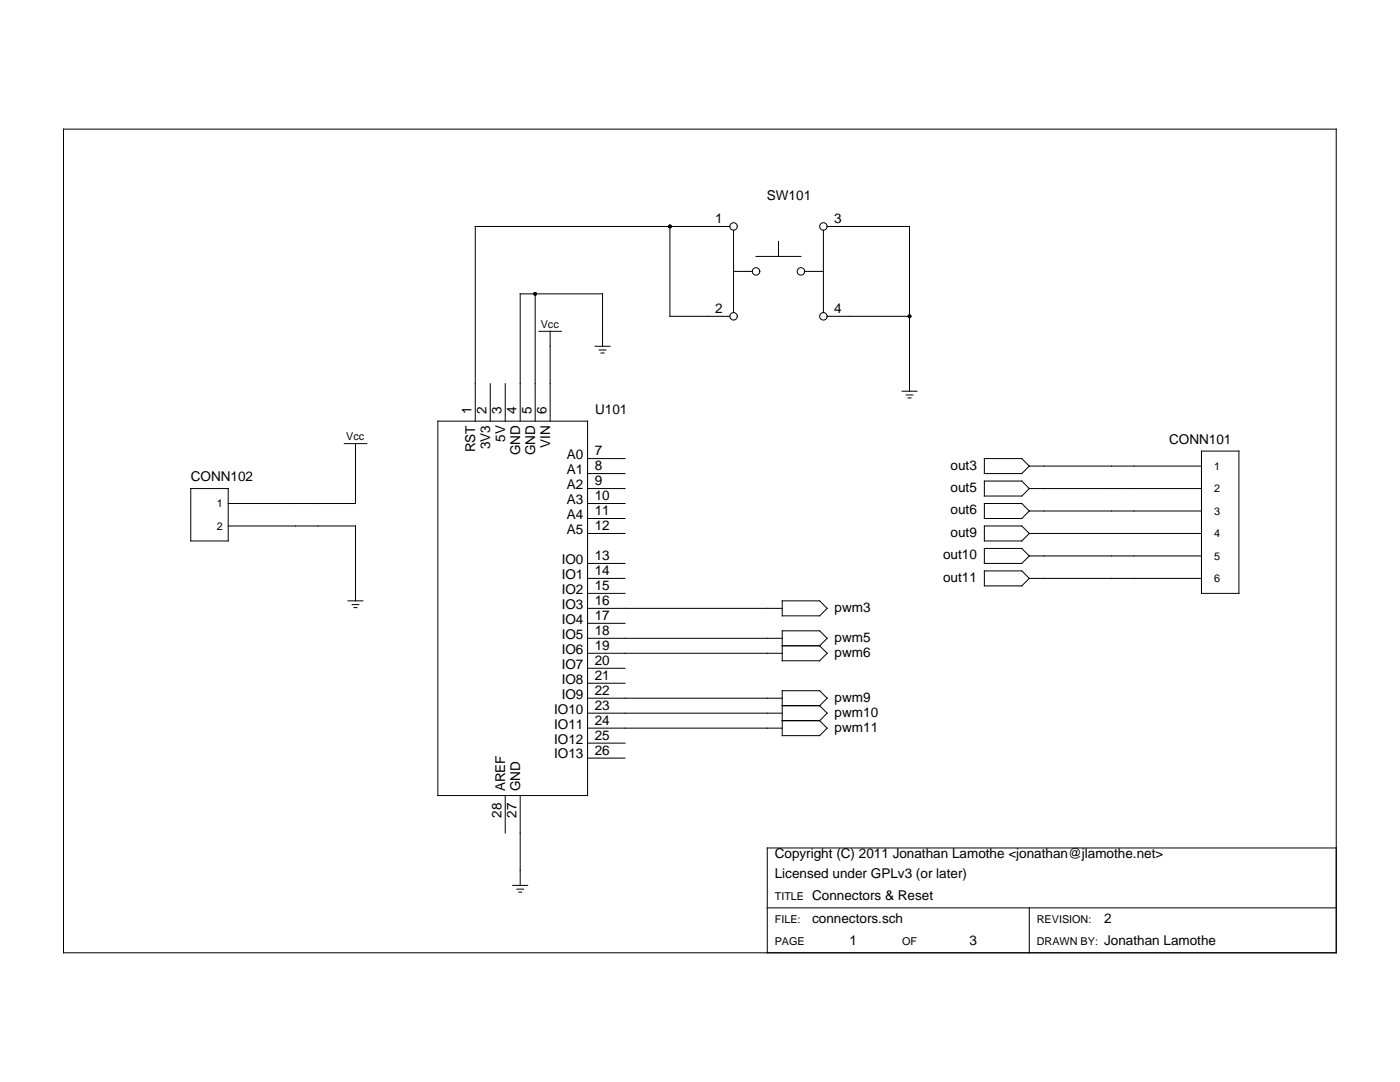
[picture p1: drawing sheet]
<svg xmlns="http://www.w3.org/2000/svg" width="279mm" height="216mm" viewBox="0 0 279 216" stroke-linecap="round" stroke-linejoin="round" font-family="sans-serif">
<g fill="none" stroke="#000" stroke-width=".2">
<path d="M12.7 25.8h254v164.3h-254zM106.8 58.6v25.4M133.7 45.2v17.9h12M145.7 45.2h-50.8v38.8M146.4 45.9v16.5M146.4 54.2h3.7M150.9 51.2h8.9M155.4 48.2v3M160.6 54.2h3.7M164.3 45.9v16.5M165.1 45.2h16.4v32.9M97.8 76.6v7.4"/>
<path d="M100.8 76.6v7.4M107.6 66.1h4.4M109.8 66.1v17.9M118.8 69.1h2.9M119.6 69.8h1.3M120 70.4h.5M120.3 69.1v-10.5h-16.5v25.4M165.1 63.1h16.4M180 78.1h3M180.8 78.8h1.4M181.2 79.4h.6M38.1 97.5h7.4v10.4h-7.4z"/>
<path d="M68.7 88.5h4.5M70.9 88.5v12h-25.4M87.4 84h29.9v74.7h-29.9zM117.3 91.5h7.4M117.3 94.5h7.4M117.3 97.5h7.4M196.5 91.5h7.4l1.5 1.5-1.5 1.5h-7.4zM196.5 96h7.4l1.5 1.5-1.5 1.5h-7.4zM205.4 97.5h34.4M205.4 93h34.4M239.8 90h7.5v28.4h-7.5zM45.5 105h25.4v14.9"/>
<path d="M69.5 119.9h2.9M117.3 112.4h7.4M117.3 115.4h7.4M117.3 118.4h7.4M117.3 100.5h7.4M117.3 103.5h7.4M117.3 106.4h7.4M156.1 119.9h7.5l1.5 1.5-1.5 1.5h-7.5zM196.5 109.4h7.4l1.5 1.5-1.5 1.5h-7.4zM196.5 100.5h7.4l1.5 1.5-1.5 1.5h-7.4zM196.5 105h7.4l1.5 1.4-1.5 1.5h-7.4zM196.5 113.9h7.4l1.5 1.5-1.5 1.5h-7.4z"/>
<path d="M205.4 115.4h34.4M205.4 106.4h34.4M205.4 102h34.4M205.4 110.9h34.4M70.3 120.6h1.3M70.6 121.2h.6M117.3 121.4h38.8M117.3 124.4h7.4M117.3 127.4h38.8M117.3 130.4h38.8M117.3 133.3h7.4M117.3 136.3h7.4"/>
<path d="M117.3 139.3h38.8M156.1 125.9h7.5l1.5 1.5-1.5 1.5 1.5 1.5-1.5 1.4h-7.5zM156.1 128.9h7.5M100.8 158.7v7.5M103.8 158.7v18M117.3 142.3h38.8M117.3 145.3h38.8M117.3 148.3h7.4M117.3 151.3h7.4M156.1 140.8h7.5M156.1 143.8h7.5M163.6 140.8l1.5-1.5-1.5-1.5h-7.5v9h7.5l1.5-1.5-1.5-1.5"/>
<path d="M163.6 140.8l1.5 1.5-1.5 1.5M102.3 176.7h3M103.1 177.4h1.4M103.5 178h.6M266.7 169.2h-113.6v20.9M153.1 181.2h113.6M205.4 181.2v8.9"/>
<circle cx="146.4" cy="45.2" r=".75"/>
<circle cx="150.9" cy="54.2" r=".75"/>
<circle cx="159.8" cy="54.2" r=".75"/>
<circle cx="164.3" cy="45.2" r=".75"/>
<circle cx="146.4" cy="63.1" r=".75"/>
<circle cx="164.3" cy="63.1" r=".75"/>
</g>
<g fill="#000">
<circle cx="106.8" cy="58.6" r=".37"/>
<circle cx="133.7" cy="45.2" r=".37"/>
<circle cx="181.5" cy="63.1" r=".37"/>
</g>
<g font-size="2.7">
<text x="153" y="40">SW101</text>
<text x="142.7" y="44.5">1</text>
<text x="166.5" y="44.5">3</text>
<text x="142.7" y="62.4">2</text>
<text x="166.5" y="62.4">4</text>
<text x="94.1" y="82.6" transform="rotate(-90 94.1 82.6)">1</text>
<text x="97.1" y="82.6" transform="rotate(-90 97.1 82.6)">2</text>
<text x="100.1" y="82.6" transform="rotate(-90 100.1 82.6)">3</text>
<text x="103.1" y="82.6" transform="rotate(-90 103.1 82.6)">4</text>
<text x="106.1" y="82.6" transform="rotate(-90 106.1 82.6)">5</text>
<text x="109" y="82.6" transform="rotate(-90 109 82.6)">6</text>
<text x="118.8" y="82.6">U101</text>
<text x="97.8" y="89.7" transform="rotate(-90 97.8 89.7)">3V3</text>
<text x="100.8" y="88.2" transform="rotate(-90 100.8 88.2)">5V</text>
<text x="109.8" y="89.4" transform="rotate(-90 109.8 89.4)">VIN</text>
<text x="233.3" y="88.5">CONN101</text>
<text x="38.1" y="96">CONN102</text>
<text x="94.9" y="90.3" transform="rotate(-90 94.9 90.3)">RST</text>
<text x="103.8" y="90.9" transform="rotate(-90 103.8 90.9)">GND</text>
<text x="106.8" y="90.9" transform="rotate(-90 106.8 90.9)">GND</text>
<text x="113.1" y="91.6">A0</text>
<text x="113.1" y="94.6">A1</text>
<text x="118.7" y="90.8">7</text>
<text x="118.7" y="93.8">8</text>
<text x="189.7" y="93.7">out3</text>
<text x="113.1" y="97.6">A2</text>
<text x="113.1" y="100.5">A3</text>
<text x="118.7" y="96.8">9</text>
<text x="118.7" y="99.8">10</text>
<text x="189.7" y="98.2">out5</text>
<text x="113.1" y="103.5">A4</text>
<text x="113.1" y="106.5">A5</text>
<text x="118.7" y="102.8">11</text>
<text x="118.7" y="105.8">12</text>
<text x="189.7" y="102.7">out6</text>
<text x="189.7" y="107.1">out9</text>
<text x="112.1" y="112.5">IO0</text>
<text x="118.7" y="111.8">13</text>
<text x="188.2" y="111.6">out10</text>
<text x="112.1" y="115.5">IO1</text>
<text x="112.1" y="118.5">IO2</text>
<text x="118.7" y="114.7">14</text>
<text x="118.7" y="117.7">15</text>
<text x="188.2" y="116.1">out11</text>
<text x="112.1" y="121.5">IO3</text>
<text x="112.1" y="124.5">IO4</text>
<text x="118.7" y="120.7">16</text>
<text x="118.7" y="123.7">17</text>
<text x="166.6" y="122.1">pwm3</text>
<text x="112.1" y="127.4">IO5</text>
<text x="112.1" y="130.4">IO6</text>
<text x="118.7" y="126.7">18</text>
<text x="118.7" y="129.7">19</text>
<text x="166.6" y="131">pwm6</text>
<text x="166.6" y="128.1">pwm5</text>
<text x="112.1" y="133.4">IO7</text>
<text x="112.1" y="136.4">IO8</text>
<text x="118.7" y="132.7">20</text>
<text x="118.7" y="135.7">21</text>
<text x="110.6" y="142.4">IO10</text>
<text x="112.1" y="139.4">IO9</text>
<text x="118.7" y="141.6">23</text>
<text x="118.7" y="138.6">22</text>
<text x="166.6" y="140">pwm9</text>
<text x="166.6" y="143">pwm10</text>
<text x="110.6" y="145.4">IO11</text>
<text x="110.6" y="148.4">IO12</text>
<text x="118.7" y="144.6">24</text>
<text x="118.7" y="147.6">25</text>
<text x="166.6" y="146">pwm11</text>
<text x="110.6" y="151.3">IO13</text>
<text x="118.7" y="150.6">26</text>
<text x="100.8" y="157.9" transform="rotate(-90 100.8 157.9)">AREF</text>
<text x="103.8" y="157.9" transform="rotate(-90 103.8 157.9)">GND</text>
<text x="100.1" y="163.2" transform="rotate(-90 100.1 163.2)">28</text>
<text x="103.1" y="163.2" transform="rotate(-90 103.1 163.2)">27</text>
<text x="154.6" y="171.3">Copyright (C) 2011 Jonathan Lamothe &lt;jonathan@jlamothe.net&gt;</text>
<text x="154.6" y="175.2">Licensed under GPLv3 (or later)</text>
<text x="162.1" y="179.7">Connectors &amp; Reset</text>
<text x="162.1" y="184.1">connectors.sch</text>
<text x="220.4" y="184.1">2</text>
<text x="169.6" y="188.6">1</text>
<text x="193.5" y="188.6">3</text>
<text x="220.4" y="188.6">Jonathan Lamothe</text>
</g>
<g font-size="2.2">
<text x="107.9" y="65.4">Vcc</text>
<text x="69.1" y="87.8">Vcc</text>
<text x="242.3" y="93.7">1</text>
<text x="43.3" y="101.2">1</text>
<text x="242.3" y="98.2">2</text>
<text x="43.3" y="105.7">2</text>
<text x="242.3" y="107.2">4</text>
<text x="242.3" y="102.7">3</text>
<text x="242.3" y="111.7">5</text>
<text x="242.3" y="116.2">6</text>
<text x="154.6" y="179.7">TITLE</text>
<text x="154.6" y="184.1">FILE:</text>
<text x="206.9" y="184.1">REVISION:</text>
<text x="154.6" y="188.6">PAGE</text>
<text x="180" y="188.6">OF</text>
<text x="206.9" y="188.6">DRAWN BY:</text>
</g>
</svg>
